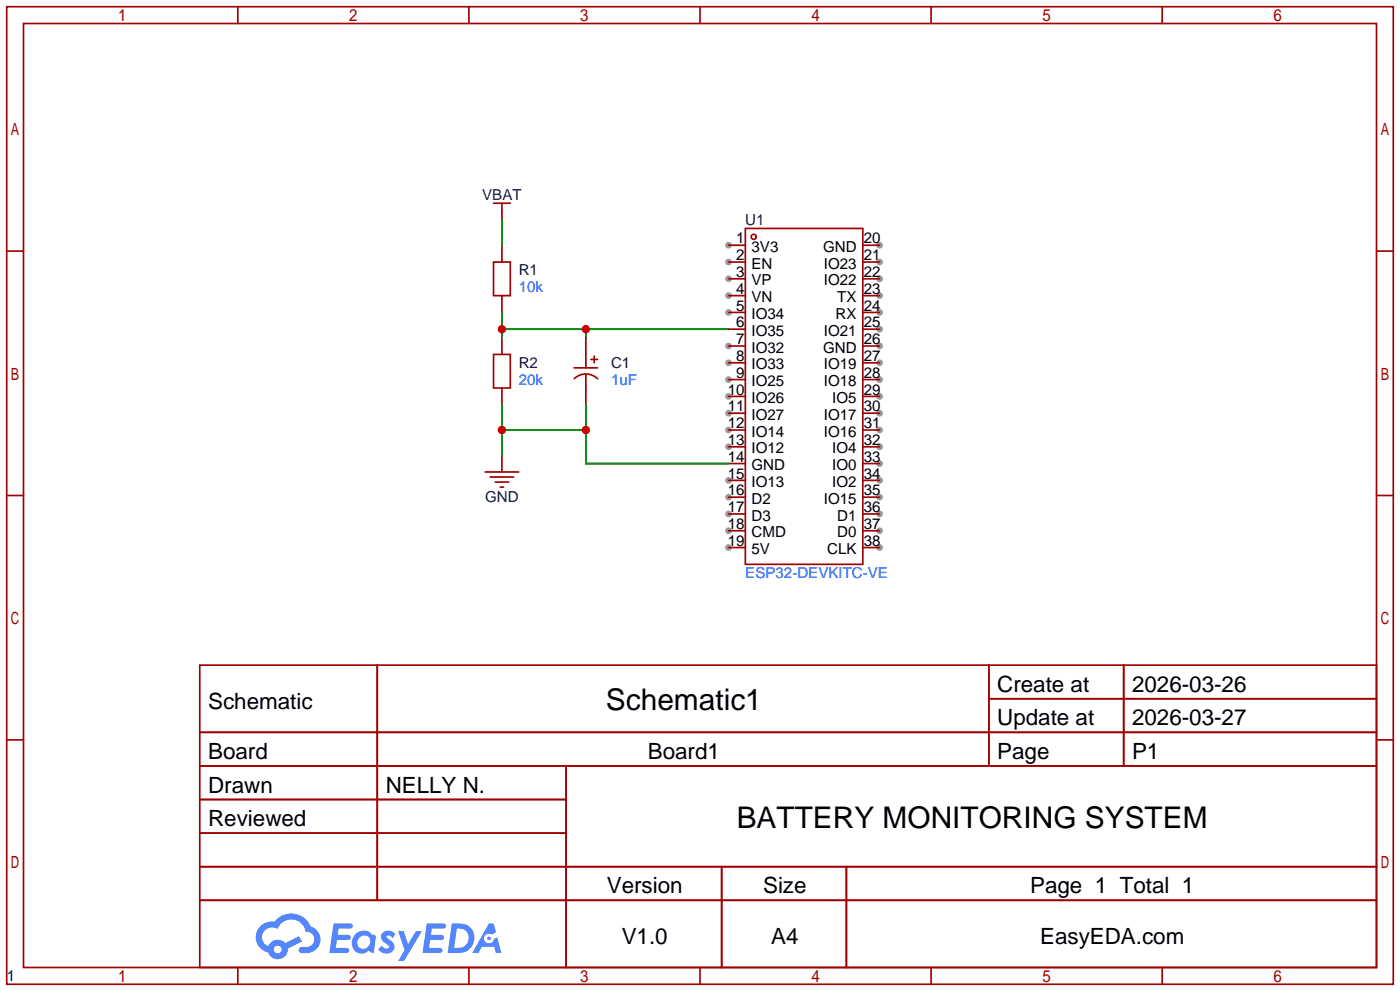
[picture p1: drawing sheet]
<svg xmlns="http://www.w3.org/2000/svg" width="212mm" height="150mm" viewBox="0 0 212 150" stroke-linecap="round" stroke-linejoin="round" font-family="sans-serif">
<g fill="#999">
<circle cx="110.2" cy="37.1" r=".51"/>
<circle cx="110.2" cy="39.6" r=".51"/>
<circle cx="110.2" cy="42.2" r=".51"/>
<circle cx="110.2" cy="44.7" r=".51"/>
<circle cx="110.2" cy="47.2" r=".51"/>
<circle cx="110.2" cy="52.3" r=".51"/>
<circle cx="110.2" cy="54.9" r=".51"/>
<circle cx="110.2" cy="57.4" r=".51"/>
<circle cx="110.2" cy="59.9" r=".51"/>
<circle cx="110.2" cy="62.5" r=".51"/>
<circle cx="110.2" cy="65" r=".51"/>
<circle cx="110.2" cy="67.6" r=".51"/>
<circle cx="110.2" cy="72.6" r=".51"/>
<circle cx="110.2" cy="75.2" r=".51"/>
<circle cx="110.2" cy="77.7" r=".51"/>
<circle cx="110.2" cy="80.3" r=".51"/>
<circle cx="110.2" cy="82.8" r=".51"/>
<circle cx="133.1" cy="37.1" r=".51"/>
<circle cx="133.1" cy="39.6" r=".51"/>
<circle cx="133.1" cy="42.2" r=".51"/>
<circle cx="133.1" cy="44.7" r=".51"/>
<circle cx="133.1" cy="47.2" r=".51"/>
<circle cx="133.1" cy="49.8" r=".51"/>
<circle cx="133.1" cy="52.3" r=".51"/>
<circle cx="133.1" cy="54.9" r=".51"/>
<circle cx="133.1" cy="57.4" r=".51"/>
<circle cx="133.1" cy="59.9" r=".51"/>
<circle cx="133.1" cy="62.5" r=".51"/>
<circle cx="133.1" cy="65" r=".51"/>
<circle cx="133.1" cy="67.6" r=".51"/>
<circle cx="133.1" cy="70.1" r=".51"/>
<circle cx="133.1" cy="72.6" r=".51"/>
<circle cx="133.1" cy="75.2" r=".51"/>
<circle cx="133.1" cy="77.7" r=".51"/>
<circle cx="133.1" cy="80.3" r=".51"/>
<circle cx="133.1" cy="82.8" r=".51"/>
</g>
<g fill="none" stroke="#a10000" stroke-width=".25">
<path d="M1 1h209.8v147.8h-209.8zM3.6 3.6h204.7v142.7h-204.7zM36 1v2.6M71 1v2.6M105.9 1v2.6M140.9 1v2.6M175.9 1v2.6M1 38h2.6M208.3 38h2.5M1 74.9h2.6M208.3 74.9h2.5M1 111.9h2.6"/>
<path d="M30.2 100.6h178.1v45.7h-178.1zM30.2 110.7h178.1M30.2 115.8h178.1M57.1 100.6v35.5M85.7 115.8v30.5M149.6 100.6v15.2M149.6 105.7h58.7M170 100.6v15.2M208.3 111.9h2.5M30.2 120.9h55.5M30.2 131.1h178.1M30.2 126h55.5"/>
<path d="M30.2 136.1h178.1M109.2 131.1v15.2M128.1 131.1v15.2M36 146.3v2.5M71 146.3v2.5M105.9 146.3v2.5M140.9 146.3v2.5M175.9 146.3v2.5"/>
</g>
<g fill="#5487ff">
<path d="M58 141a1.3 1.3 0 0 1 1.8 .3l-.4 .6a.54 .54 0 0 0-.9-.2v.1a2.32 2.32 0 0 1 1.2 1.4 1.36 1.36 0 0 1-1.1 1 1.36 1.36 0 0 1-1.4-.6l.5-.6a.7 .7 0 0 0 1.2 .3l-.1-.3a2.4 2.4 0 0 1-1.2-1.3l.2-.5z"/>
<path d="M60.2 140.8h.9l.6 2 1.2-2h.9l-2.7 4.5h-.9l1-1.6z"/>
<path d="M50.5 139.6h1.6a1.31 1.31 0 0 1 1.2 .2 .4 .4 0 0 1-.3 .6h-1.8l-.1 1h1.6a.4 .4 0 0 1 .4 .4 .4 .4 0 0 1-.4 .4l-1.7-.1-.2 1.2h.8a1.23 1.23 0 0 1 1.2 .2 .39 .39 0 0 1-.3 .6h-2.7z"/>
<path d="M64.6 139.6h1.6a1.32 1.32 0 0 1 1.2 .2 .39 .39 0 0 1-.3 .6h-1.8l-.1 1h1.7a.4 .4 0 0 1 .3 .4 .4 .4 0 0 1-.4 .3h-1.7l-.2 1.2h.8a1.23 1.23 0 0 1 1.2 .2 .39 .39 0 0 1-.3 .6h-2.7z"/>
<path d="M74 139.6h.7l.4 1.4-.7 .3a.75 .75 0 0 0-1.1 .3 .75 .75 0 0 0 .5 1.1 .75 .75 0 0 0 .9-.7l.5-.3 .7 2.4h-.9l-.2-.9h-1.9l-.5 .9h-.9z"/>
<path d="M68.4 139.6l-.7 4.5h1.5a2.27 2.27 0 0 0 2.5-1.6 2.27 2.27 0 0 0-1.3-2.7zM69.1 140.4a1.5 1.5 0 0 1 1.8 1.6 1.5 1.5 0 0 1-1.9 1.3h-.3z"/>
<path d="M53.8 141.3a1.62 1.62 0 0 0-.4 2.1 1.62 1.62 0 0 0 2 .6l.4-.2 .3 .2 .5 .1 .3-2.5-.2-.2-.2-.1a.57 .57 0 0 1-.6-.3 1.73 1.73 0 0 0-2.1 .3zM54.4 141.8a.96 .96 0 0 1 1.4 0 .96 .96 0 0 1-.2 1.4 .95 .95 0 0 1-1.4 0 .95 .95 0 0 1 .2-1.4z"/>
<path d="M39.4 140a2.37 2.37 0 0 0 1.2 4.1 1.54 1.54 0 0 0 1.7 .9 1.54 1.54 0 0 0 1.3-1.6l2.1-1-.5-.8-2 1a1.57 1.57 0 0 0-2.6 .5 1.5 1.5 0 0 1-.8-2.1 1.5 1.5 0 0 1 2.2-.5 2.23 2.23 0 0 1 2.3-1.4 2.23 2.23 0 0 1 2 1.8 1.16 1.16 0 0 1 1.2 1.1 1.16 1.16 0 0 1-1.1 1.2h-.6a.47 .47 0 0 0-.6 .4 .47 .47 0 0 0 .4 .5 2.26 2.26 0 0 0 2.9-2.5 2.12 2.12 0 0 0-1.5-1.5 3.2 3.2 0 0 0-5.5-.7l-.3-.1a2.55 2.55 0 0 0-1.8 .7zM41.5 143.6a.58 .58 0 0 1 1.1 0 .58 .58 0 0 1-1.1 0z"/>
<circle cx="74" cy="141.9" r=".28"/>
</g>
<g fill="none" stroke="#a10000" stroke-width=".25">
<path d="M74.7 39.6h2.5v5.1h-2.5zM74.7 30.7h2.5M75.9 30.7v2.6M75.9 37.1v2.5M110.2 37.1h2.6M110.2 39.6h2.6M112.8 34.5h17.8v50.8h-17.8zM130.6 37.1h2.5M130.6 39.6h2.5M74.7 53.6h2.5v5.1h-2.5zM75.9 44.7v2.5M75.9 51.1v2.5"/>
<path d="M75.9 58.7v2.5M86.9 55.6h3.5M86.9 57.3a2.54 2.54 0 0 1 3.5 0M88.6 51.1v4.5M88.6 56.6v4.6M89.4 54.4h1M89.9 53.8v1.1M110.2 42.2h2.6M110.2 44.7h2.6M110.2 47.2h2.6M110.2 49.8h2.6M110.2 52.3h2.6"/>
<path d="M110.2 54.9h2.6M110.2 57.4h2.6M110.2 59.9h2.6M130.6 42.2h2.5M130.6 44.7h2.5M130.6 47.2h2.5M130.6 49.8h2.5M130.6 52.3h2.5M130.6 54.9h2.5M130.6 57.4h2.5M130.6 59.9h2.5M73.4 71.4h5.1"/>
<path d="M74.2 72.1h3.5M74.9 72.9h2.1M75.7 73.7h.5M75.9 68.8v2.6M110.2 62.5h2.6M110.2 65h2.6M110.2 67.6h2.6M110.2 70.1h2.6M110.2 72.6h2.6M110.2 75.2h2.6M110.2 77.7h2.6M130.6 62.5h2.5"/>
<path d="M130.6 65h2.5M130.6 67.6h2.5M130.6 70.1h2.5M130.6 72.6h2.5M130.6 75.2h2.5M130.6 77.7h2.5M110.2 80.3h2.6M110.2 82.8h2.6M130.6 80.3h2.5M130.6 82.8h2.5"/>
<circle cx="114" cy="35.8" r=".38"/>
</g>
<path d="M75.9 33.3v3.8M75.9 47.2v3.9M75.9 49.8h34.3M88.6 49.8v1.3M75.9 61.2v7.6M75.9 65h12.7M88.6 61.2v8.9h21.6" fill="none" stroke="#008700" stroke-width=".25"/>
<g fill="#c00">
<circle cx="75.9" cy="49.8" r=".63"/>
<circle cx="88.6" cy="49.8" r=".63"/>
<circle cx="75.9" cy="65" r=".63"/>
<circle cx="88.6" cy="65" r=".63"/>
</g>
<g font-size="4.5">
<text x="91.7" y="107.4">Schematic1</text>
<text x="111.5" y="125.2">BATTERY MONITORING SYSTEM</text>
</g>
<g font-size="3.4">
<text x="31.5" y="107.1">Schematic</text>
<text x="150.9" y="104.6">Create at</text>
<text x="171.3" y="104.6">2026-03-26</text>
<text x="150.9" y="109.7">Update at</text>
<text x="171.3" y="109.7">2026-03-27</text>
<text x="31.5" y="114.8">Board</text>
<text x="31.5" y="119.8">Drawn</text>
<text x="58.4" y="119.8">NELLY N.</text>
<text x="98" y="114.8">Board1</text>
<text x="150.9" y="114.8">Page</text>
<text x="171.3" y="114.8">P1</text>
<text x="31.5" y="124.9">Reviewed</text>
<text x="91.8" y="135.1">Version</text>
<text x="115.5" y="135.1">Size</text>
<text x="155.9" y="135.1">Page 1 Total 1</text>
<text x="94.1" y="142.7">V1.0</text>
<text x="116.7" y="142.7">A4</text>
<text x="157.4" y="142.7">EasyEDA.com</text>
</g>
<g font-size="2.3" fill="#000080">
<text x="73" y="30.2">VBAT</text>
<text x="112.8" y="34">U1</text>
<text x="78.5" y="41.7">R1</text>
<text x="78.5" y="55.6">R2</text>
<text x="92.5" y="55.6">C1</text>
<text x="73.4" y="75.9">GND</text>
<text x="1" y="148.3">1</text>
</g>
<g font-size="2.3">
<text x="111.4" y="36.8">1</text>
<text x="111.4" y="39.3">2</text>
<text x="111.4" y="41.9">3</text>
<text x="113.7" y="38.1">3V3</text>
<text x="113.7" y="40.6">EN</text>
<text x="124.5" y="38.1">GND</text>
<text x="124.7" y="40.6">IO23</text>
<text x="130.7" y="36.8">20</text>
<text x="130.7" y="39.3">21</text>
<text x="130.7" y="41.9">22</text>
<text x="111.4" y="44.4">4</text>
<text x="111.4" y="47">5</text>
<text x="113.7" y="43.2">VP</text>
<text x="113.7" y="45.7">VN</text>
<text x="124.7" y="43.2">IO22</text>
<text x="126.7" y="45.7">TX</text>
<text x="130.7" y="44.4">23</text>
<text x="130.7" y="47">24</text>
<text x="111.4" y="49.5">6</text>
<text x="111.4" y="52">7</text>
<text x="113.7" y="48.2">IO34</text>
<text x="113.7" y="50.8">IO35</text>
<text x="113.7" y="53.3">IO32</text>
<text x="124.5" y="53.3">GND</text>
<text x="124.7" y="50.8">IO21</text>
<text x="126.4" y="48.2">RX</text>
<text x="130.7" y="49.5">25</text>
<text x="130.7" y="52">26</text>
<text x="110.1" y="59.7">10</text>
<text x="111.4" y="54.6">8</text>
<text x="111.4" y="57.1">9</text>
<text x="113.7" y="55.9">IO33</text>
<text x="113.7" y="58.4">IO25</text>
<text x="124.7" y="55.9">IO19</text>
<text x="124.7" y="58.4">IO18</text>
<text x="130.7" y="54.6">27</text>
<text x="130.7" y="57.1">28</text>
<text x="130.7" y="59.7">29</text>
<text x="110.1" y="62.2">11</text>
<text x="110.1" y="64.7">12</text>
<text x="113.7" y="60.9">IO26</text>
<text x="113.7" y="63.5">IO27</text>
<text x="124.7" y="63.5">IO17</text>
<text x="125.9" y="60.9">IO5</text>
<text x="130.7" y="62.2">30</text>
<text x="130.7" y="64.7">31</text>
<text x="110.1" y="67.3">13</text>
<text x="110.1" y="69.8">14</text>
<text x="113.7" y="66">IO14</text>
<text x="113.7" y="68.6">IO12</text>
<text x="113.7" y="71.1">GND</text>
<text x="124.7" y="66">IO16</text>
<text x="125.9" y="68.6">IO4</text>
<text x="125.9" y="71.1">IO0</text>
<text x="130.7" y="67.3">32</text>
<text x="130.7" y="69.8">33</text>
<text x="110.1" y="72.4">15</text>
<text x="110.1" y="74.9">16</text>
<text x="110.1" y="77.4">17</text>
<text x="113.7" y="73.6">IO13</text>
<text x="113.7" y="76.2">D2</text>
<text x="124.7" y="76.2">IO15</text>
<text x="125.9" y="73.6">IO2</text>
<text x="130.7" y="72.4">34</text>
<text x="130.7" y="74.9">35</text>
<text x="130.7" y="77.4">36</text>
<text x="110.1" y="80">18</text>
<text x="110.1" y="82.5">19</text>
<text x="113.7" y="78.7">D3</text>
<text x="113.7" y="81.3">CMD</text>
<text x="113.7" y="83.8">5V</text>
<text x="125.2" y="83.8">CLK</text>
<text x="126.7" y="78.7">D1</text>
<text x="126.7" y="81.3">D0</text>
<text x="130.7" y="80">37</text>
<text x="130.7" y="82.5">38</text>
</g>
<g font-size="2.3" fill="#00f">
<text x="78.5" y="44.2">10k</text>
<text x="78.5" y="58.2">20k</text>
<text x="92.5" y="58.2">1uF</text>
<text x="112.8" y="87.4">ESP32-DEVKITC-VE</text>
</g>
</svg>
